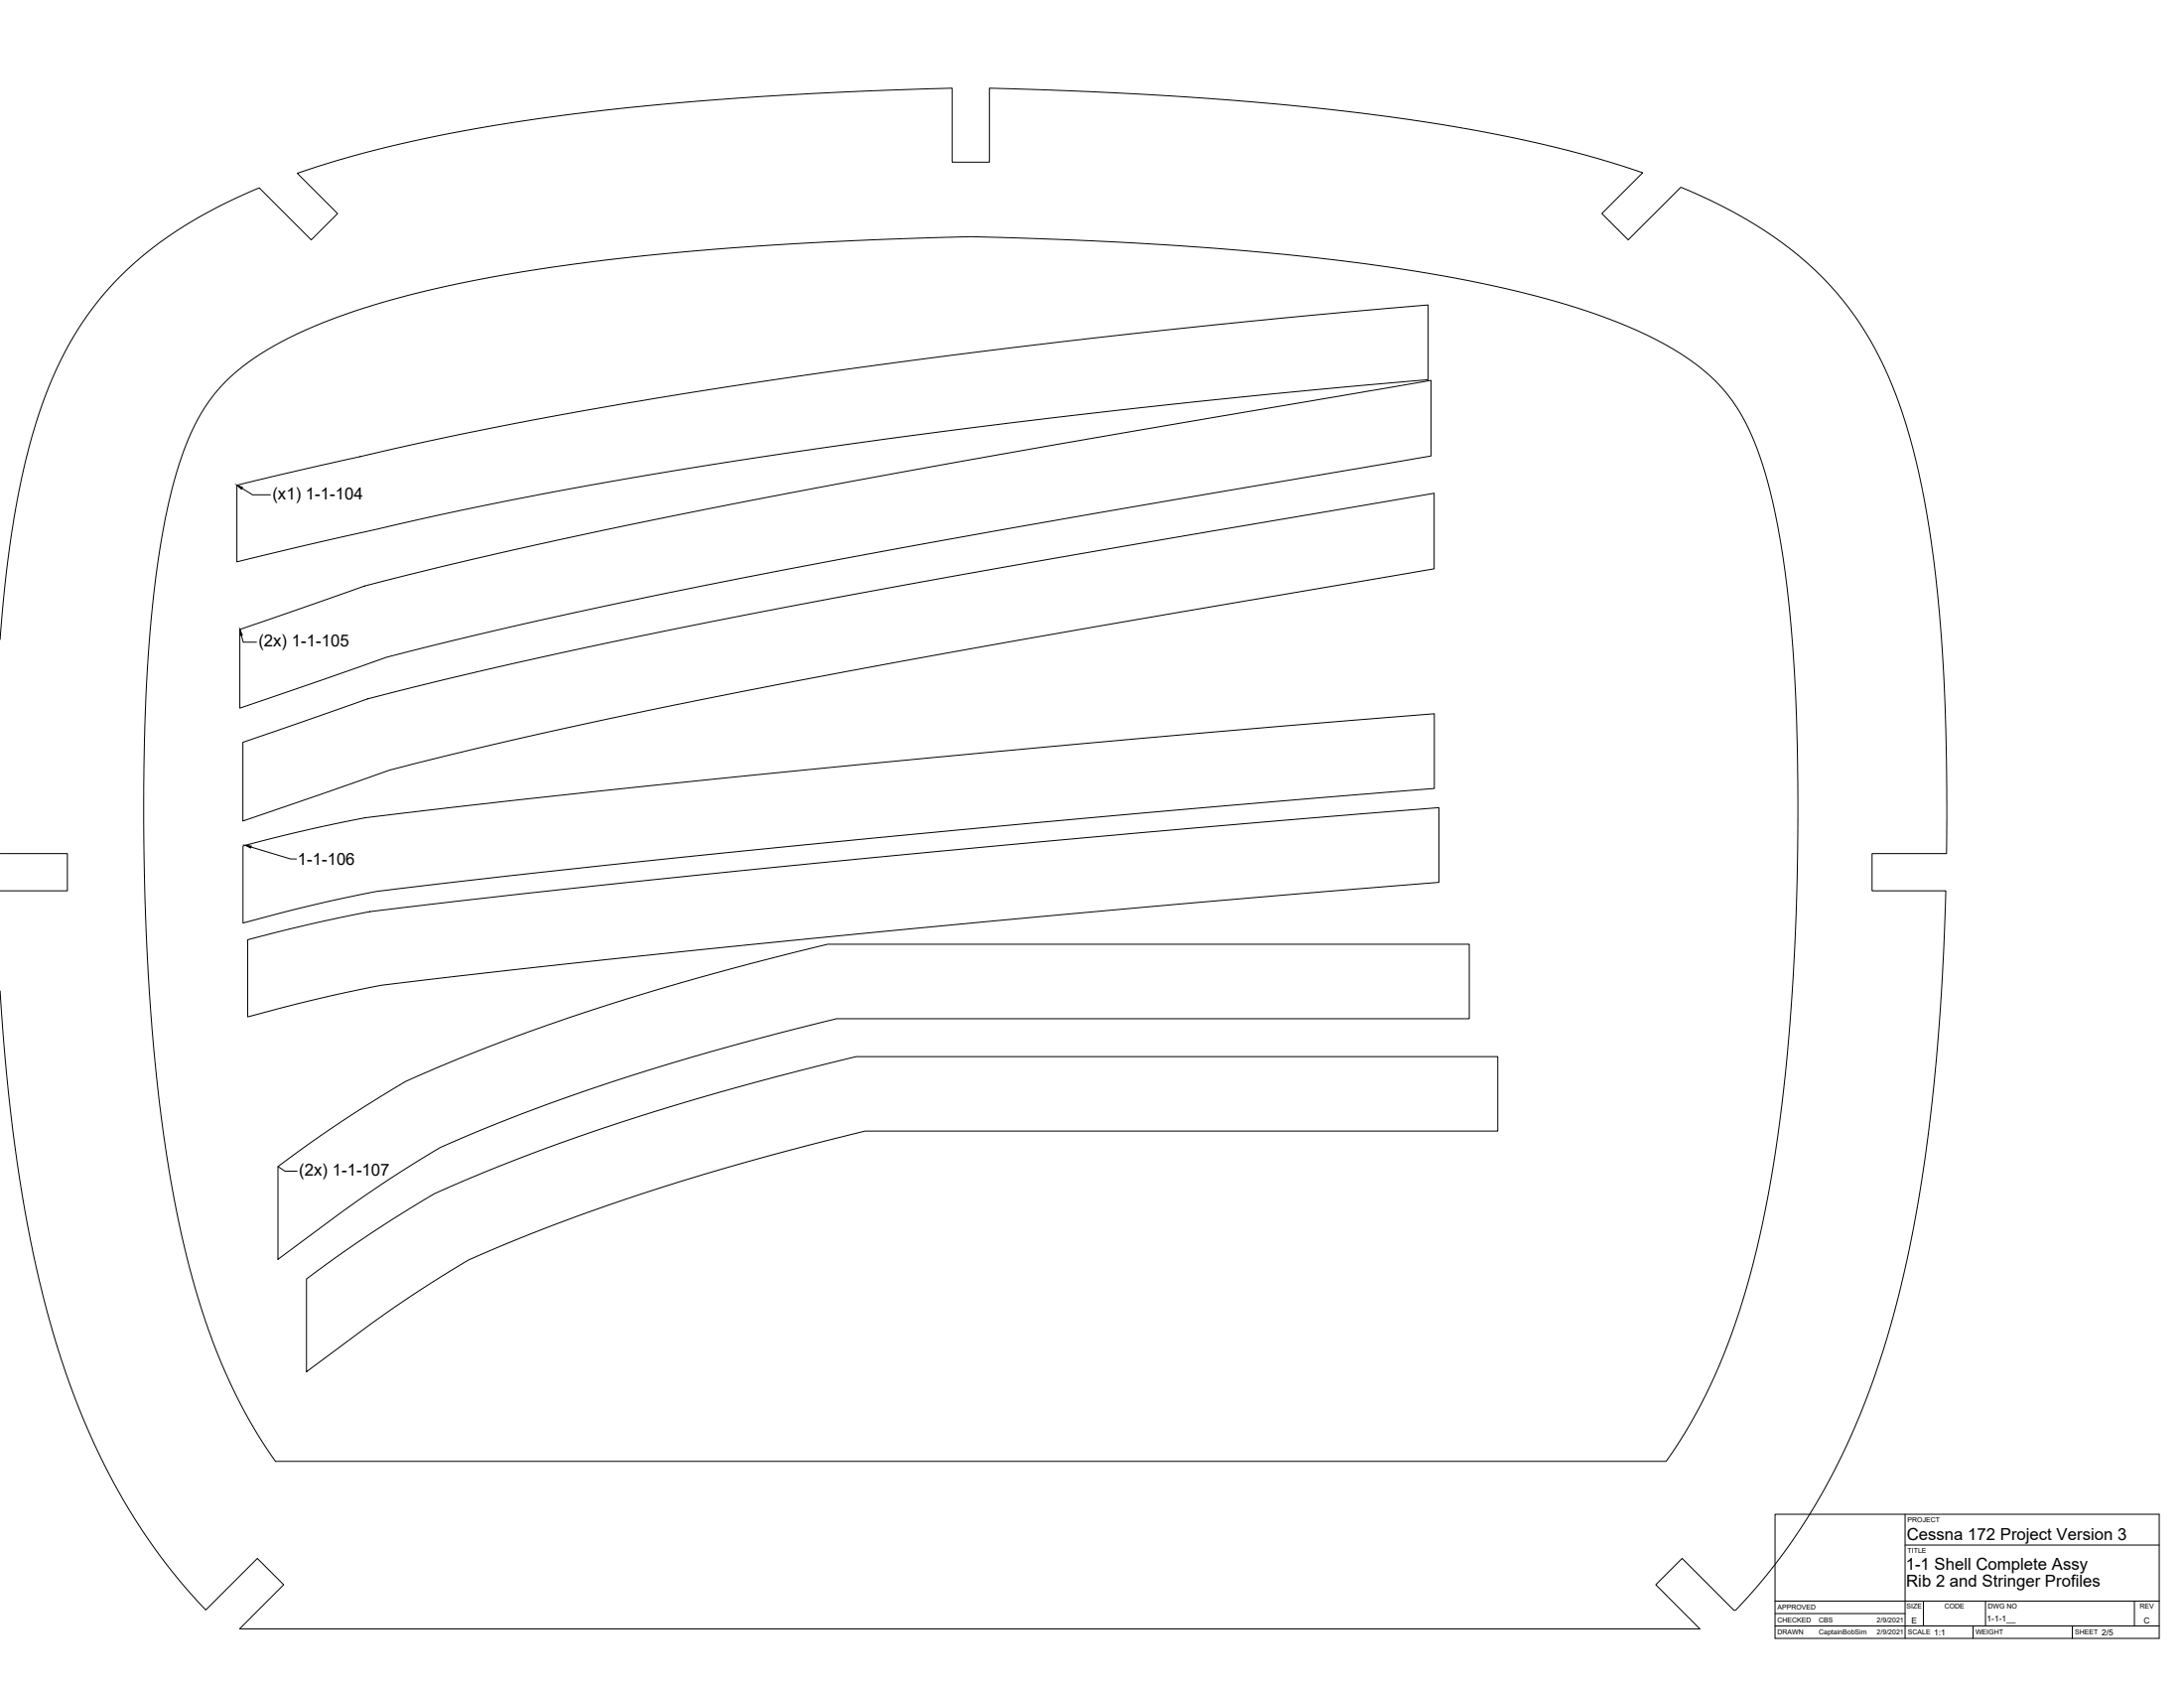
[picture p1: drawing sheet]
<svg xmlns="http://www.w3.org/2000/svg" width="1118mm" height="864mm" viewBox="0 0 1118 864" stroke-linecap="round" stroke-linejoin="round" font-family="sans-serif">
<!-- layer: Visible -->
<path d="M116 195a165 165 0 0 1 60-34l21-7 28-7 30-6 32-5 29-4 39-4 39-3 51-2a1136 1136 0 0 1 140 2l53 3 46 5 46 7 34 6 31 8 29 9 13 6 11 5 11 6 9 6a96 96 0 0 1 35 54l5 21 5 27a1083 1083 0 0 1 6 187 833 833 0 0 1-22 171 297 297 0 0 1-44 102h-712l-2-3a325 325 0 0 1-47-116l-5-28-4-27-4-34-2-31-2-33-1-37v-36v-33a554 554 0 0 1 15-124 109 109 0 0 1 27-51zM121 248l88-20 46-10 66-12 62-10 77-11 84-10 94-10 93-9v38l-88 8-88 10-92 11-72 11-73 11-60 12-44 9-93 21zM0 327l2-27 4-25 4-23 5-22 5-19 7-17 8-17 9-14 7-10 9-10 10-9 10-9 11-8 13-7 14-8 15-6 26 27 14-14-21-20 20-7 28-7 31-7 35-6 36-5 43-4 43-4 51-2 48-2v38h19v-38l52 2 44 2 44 4 43 4 31 4 38 6 29 6 32 8 22 7-21 21 13 14 27-27 18 8 16 9 17 11 13 10 8 8 9 9 8 11 6 9 6 11 5 11 6 13 4 13 6 22 4 23 4 24 2 24 3 31 1 30v64h-38v19h38l-2 44-3 41-4 40-6 37a452 452 0 0 1-47 143l-10 17-11 16-12 16-13 14h-1l-26-27-14 14 23 22h-747l22-22-13-14-27 27a340 340 0 0 1-77-141l-10-35-8-44-6-45-4-52M123 322l26-9a593 593 0 0 1 89-26l81-18 108-21 111-20 194-33v38l-175 30-125 23-102 20-90 20a533 533 0 0 0-80 23l-37 13zM124 380l26-9a593 593 0 0 1 90-26l81-18 108-21 110-20 195-34v39l-175 30-126 23-101 19-91 21a533 533 0 0 0-79 23l-38 13zM0 437h34v19h-34M124 433l7-2a532 532 0 0 1 99-18l101-11 147-14 140-13 116-10v38l-132 11-137 13-112 11-118 13a459 459 0 0 0-74 12l-37 9zM127 481l6-2a532 532 0 0 1 99-18l101-11 147-14 140-13 116-10v38l-131 11-138 13-112 11-117 13a459 459 0 0 0-75 12l-36 9zM142 597l20-15 23-15a217 217 0 0 1 50-26l39-14 47-16 52-15 51-13h328v38h-324l-45 12-39 11-39 12-36 13a514 514 0 0 0-47 20l-35 22-45 33zM157 654l20-14 22-15a217 217 0 0 1 51-26l38-15 47-15 52-16 51-12h328v38h-323l-42 10-43 12-38 13-37 13a514 514 0 0 0-47 20l-34 22-45 33z" fill="none" stroke="#000" stroke-width=".51"/>
<!-- layer: Titleblock -->
<path d="M908 775h197v63h-197zM975 775v63M975 790h130M908 819h197M984 819v13M1016 819v13M1092 819v13M908 832h197M908 826h67M1010 832v6M1060 832v6" fill="none" stroke="#000" stroke-width=".51"/>
<!-- layer: Annotations -->
<path d="M121 248l3 1v1zM123 322l1 3h-1zM126 432l3 1-1 1z" fill="#000" stroke="#000" stroke-width=".51"/>
<path d="M124 250l5 3h9M124 325v4h7M128 433l21 6h3M142 597l4 2h6" fill="none" stroke="#000" stroke-width=".51"/>
<g font-size="8.5">
<text x="139" y="255">(x1) 1-1-104</text>
<text x="132" y="331">(2x) 1-1-105</text>
<text x="152" y="442">1-1-106</text>
<text x="153" y="601">(2x) 1-1-107</text>
<text x="976" y="788">Cessna 172 Project Version 3</text>
<text x="975" y="803">1-1 Shell Complete Assy</text>
<text x="975" y="812">Rib 2 and Stringer Profiles</text>
</g>
<g font-size="4.3">
<text x="978" y="831">E</text>
<text x="1017" y="830">1-1-1__</text>
<text x="1097" y="831">C</text>
<text x="990" y="837">1:1</text>
<text x="1076" y="837">2/5</text>
</g>
<g font-size="3.5">
<text x="976" y="779">PROJECT</text>
<text x="976" y="794">TITLE</text>
<text x="910" y="824">APPROVED</text>
<text x="976" y="823">SIZE</text>
<text x="995" y="823">CODE</text>
<text x="1017" y="823">DWG NO</text>
<text x="1095" y="823">REV</text>
<text x="910" y="830">CHECKED</text>
<text x="931" y="830">CBS</text>
<text x="960" y="830">2/9/2021</text>
<text x="910" y="836">DRAWN</text>
<text x="931" y="836">CaptainBobSim</text>
<text x="960" y="836">2/9/2021</text>
<text x="976" y="836">SCALE</text>
<text x="1011" y="836">WEIGHT</text>
<text x="1062" y="836">SHEET</text>
</g>
</svg>
